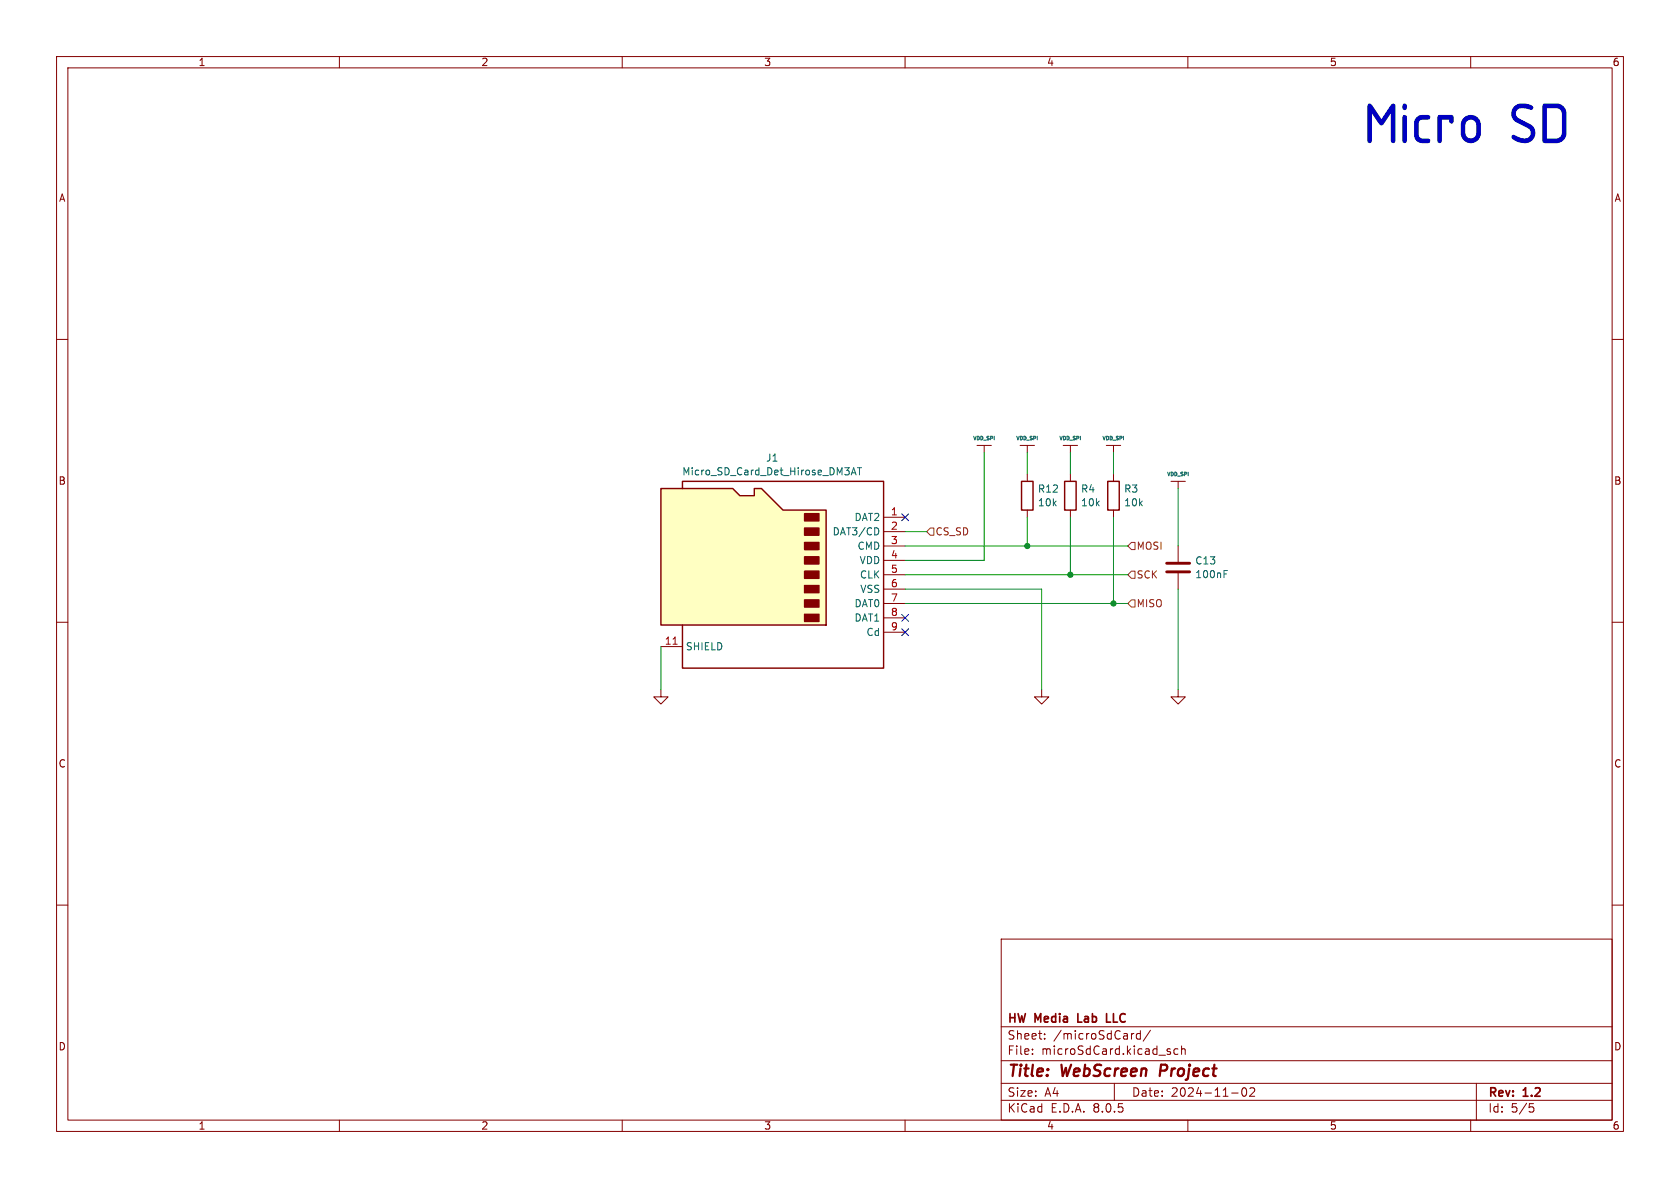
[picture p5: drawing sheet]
<svg xmlns="http://www.w3.org/2000/svg" width="297mm" height="210mm" viewBox="0 0 297 210" stroke-linecap="round" stroke-linejoin="round" font-family="sans-serif">
<g fill="none" stroke="#840000" stroke-width=".18">
<path d="M10 10h277v190h-277zM12 12h273v186h-273zM60 10v2M110 10v2M160 10v2M210 10v2M260 10v2M10 60h2M285 60h2M180.3 78.7h2.6M181.6 78.7v1.3M188 78.7h2.5"/>
<path d="M189.2 78.7v1.3M189.2 83.8v1.3M189.2 90.2v1.2M208.3 96.5v2.8M10 110h2M208.3 101.3v2.8M285 110h2M10 160h2M285 160h2M177 166h108v32h-108zM60 198v2M110 198v2"/>
<path d="M160 198v2M177 194.5h108M177 191.5h108M177 187.5h108M177 181.5h108M182.5 186.3v.1M182.5 185.5v.1M184.7 183.6v.1M184.7 182.8v.1M197 191.5v3M200.3 182.7h.2M201.6 182.8l-.4-.1-.3 .3v.4l.1 .2h.6"/>
<path d="M201.6 182.2v1.5M203.4 182.1l-1.3 2M206.5 185.9l.4 .1 .1 .2-.3 .2h-.2M206.5 185.4l.4 .1M208.2 185.5l-.4-.1-.3 .3v.4l.2 .2h.5M208.9 185.5l.2-.1 .4 .1v.9M208.9 184.9v1.5M210 198v2M217.7 193.2h1.2M219.7 192.4l.2-.1a.81 .81 0 0 1 .6 .6 .81 .81 0 0 1-.3 .8l-.2 .1a.81 .81 0 0 1-.3-1.4zM221 192.4l.5-.1 .2 .1 .1 .3-.9 1.1h.9M260 198v2"/>
<path d="M261 191.5v6.5M270.4 195.1h.7M270.5 195.7h.4l.3 .3-.2 .5-.5 .1"/>
</g>
<path d="M205.3 188.2l-.3 2" fill="none" stroke="#840000" stroke-width=".4"/>
<path d="M190.6 179.2v1.5h.7M195.6 179.2v1.5h.7" fill="none" stroke="#840000" stroke-width=".3"/>
<path d="M188.2 85.1h2v5.1h-2z" fill="none" stroke="#840000" stroke-width=".25"/>
<path d="M206.2 99.6h4.1M206.2 101.1h4.1" fill="none" stroke="#840000" stroke-width=".51"/>
<path d="M216.4 101.5h.4M216.4 100.9h.6" fill="none" stroke="#006464" stroke-width=".18"/>
<path d="M116.8 86.4h12.7l1.3 1.2h2.5v-1.2h1.3l3.8 3.8h7.6v20.3h-29.2z" fill="#ffffc2"/>
<g fill="#840000" stroke="#840000" stroke-width=".25">
<path d="M142.2 108.6h2.6v1.3h-2.6z"/>
<path d="M142.2 106h2.6v1.3h-2.6z"/>
<path d="M142.2 103.5h2.6v1.3h-2.6z"/>
<path d="M142.2 101h2.6v1.2h-2.6z"/>
<path d="M142.2 98.4h2.6v1.3h-2.6z"/>
<path d="M142.2 95.9h2.6v1.3h-2.6z"/>
<path d="M142.2 93.3h2.6v1.3h-2.6z"/>
<path d="M142.2 90.8h2.6v1.3h-2.6z"/>
</g>
<path d="M116.8 86.4h12.7l1.3 1.2h2.5v-1.2h1.3l3.8 3.8h7.6v20.3h-29.2zM120.6 86.4v-1.3h35.6v33h-35.6v-7.6M180.6 85.1h2v5.1h-2zM195.8 85.1h2.1v5.1h-2.1z" fill="none" stroke="#840000" stroke-width=".25"/>
<g fill="none" stroke="#840000" stroke-width=".18">
<path d="M172.7 78.7h2.6M174 78.7v1.3M195.6 78.7h2.5M196.8 78.7v1.3M156.2 91.4h3.8M156.2 94h3.8M156.2 96.5h3.8M156.2 99.1h3.8M181.6 83.8v1.3M181.6 90.2v1.2M196.8 83.8v1.3M196.8 90.2v1.2"/>
<path d="M207 85.1h2.5M208.3 85.1v1.3M116.8 114.3h3.8M156.2 101.6h3.8M156.2 104.1h3.8M156.2 106.7h3.8M156.2 109.2h3.8M156.2 111.8h3.8M116.8 121.9v1.3h1.3l-1.3 1.3-1.2-1.3h1.2M184.1 121.9v1.3h1.3l-1.3 1.3-1.2-1.3h1.2M208.3 121.9v1.3h1.2l-1.2 1.3-1.3-1.3h1.3"/>
</g>
<path d="M119 113.9h.7" fill="none" stroke="#a90000" stroke-width=".18"/>
<path d="M150.5 83.9l.4-1.2 .4 1.2M150.6 83.6h.6M151.6 82.7h.7M151.9 82.7v1.2M155.1 93.4l.3 .4-.3 .7" fill="none" stroke="#006464" stroke-width=".18"/>
<path d="M164.5 93.3h.6v1.3h-.6l-.7-.6zM200 95.9h.7v1.3h-.7l-.6-.7zM200 106h.7v1.3h-.7l-.6-.6zM200 101h.7v1.2h-.7l-.6-.6z" fill="none" stroke="#725600" stroke-width=".18"/>
<g fill="none" stroke="#009600" stroke-width=".18">
<path d="M160 96.5h39.4M160 94h3.8M174 80v19.1h-14M181.6 80v3.8M181.6 91.4v5.1M189.2 80v3.8M189.2 91.4v10.2M196.8 80v3.8M196.8 91.4v15.3M208.3 86.4v10.1M116.8 114.3v7.6M160 106.7h39.4"/>
<path d="M160 101.6h39.4M160 104.1h24.1v17.8M208.3 104.1v17.8"/>
</g>
<path d="M159.4 90.8l1.2 1.2M160.6 90.8l-1.2 1.2M159.4 111.2l1.2 1.2M159.4 108.6l1.2 1.2M160.6 111.2l-1.2 1.2M160.6 108.6l-1.2 1.2" fill="none" stroke="#000084" stroke-width=".18"/>
<g fill="#009600" stroke="#009600" stroke-width=".18">
<circle cx="196.8" cy="106.7" r=".46"/>
<circle cx="181.6" cy="96.5" r=".46"/>
<circle cx="189.2" cy="101.6" r=".46"/>
</g>
<text font-size="10.6" fill="#0000c2" x="241" y="26.6">MicroSD</text>
<g font-size="2.8" fill="#840000">
<text x="178" y="190.9">Title:</text>
<text x="187.7" y="190.9">WebScreen</text>
<text x="205.9" y="190.9">Project</text>
</g>
<g font-size="2.1" fill="#840000">
<text x="178" y="184">Sheet:</text>
<text x="178" y="181.2">HW</text>
<text x="183" y="181.2">Media</text>
<text x="186.2" y="184">/microSdCard/</text>
<text x="191.2" y="181.2">Lab</text>
<text x="196.9" y="181.2">LLC</text>
<text x="178" y="186.7">File:</text>
<text x="184.1" y="186.7">microSdCard.kicad_sch</text>
<text x="178" y="196.9">KiCad</text>
<text x="178" y="194.1">Size:</text>
<text x="184.7" y="194.1">A4</text>
<text x="185.7" y="196.9">E.D.A.</text>
<text x="193.3" y="196.9">8.0.5</text>
<text x="200" y="194.1">Date:</text>
<text x="207" y="194.1">2024-11-02</text>
<text x="263" y="194.3">Rev:</text>
<text x="263" y="196.9">Id:</text>
<text x="267.1" y="196.9">5/5</text>
<text x="269.4" y="194.3">1.2</text>
</g>
<g font-size="1.8" fill="#840000">
<text x="35" y="11.9">1</text>
<text x="85" y="11.9">2</text>
<text x="135" y="11.9">3</text>
<text x="185" y="11.9">4</text>
<text x="235" y="11.9">5</text>
<text x="285" y="11.9">6</text>
<text x="10.3" y="35.9">A</text>
<text x="285.3" y="35.9">A</text>
<text x="10.3" y="85.9">B</text>
<text x="285.3" y="85.9">B</text>
<text x="10.3" y="135.9">C</text>
<text x="285.3" y="135.9">C</text>
<text x="10.3" y="185.9">D</text>
<text x="285.3" y="185.9">D</text>
<text x="35" y="199.9">1</text>
<text x="85" y="199.9">2</text>
<text x="135" y="199.9">3</text>
<text x="185" y="199.9">4</text>
<text x="235" y="199.9">5</text>
<text x="285" y="199.9">6</text>
</g>
<g font-size="1.8" fill="#006464">
<text x="135.3" y="81.8">J1</text>
<text x="120.5" y="84.2">Micro_SD_Card_Det_Hirose_DM3AT</text>
<text x="183.4" y="89.7">10k</text>
<text x="183.4" y="87.3">R12</text>
<text x="191" y="87.3">R4</text>
<text x="191" y="89.7">10k</text>
<text x="198.6" y="87.3">R3</text>
<text x="198.6" y="89.7">10k</text>
<text x="147.1" y="94.8">DAT3/CD</text>
<text x="151" y="92.3">DAT2</text>
<text x="151.5" y="97.4">CMD</text>
<text x="151.9" y="99.9">VDD</text>
<text x="211.2" y="100">C13</text>
<text x="151" y="107.5">DAT0</text>
<text x="151.9" y="102.5">CLK</text>
<text x="152" y="105">VSS</text>
<text x="211.2" y="102.4">100nF</text>
<text x="151" y="110.1">DAT1</text>
<text x="153.1" y="112.6">Cd</text>
<text x="121.2" y="115.2">SHIELD</text>
</g>
<g font-size="1.8" fill="#a90000">
<text x="157.4" y="91.2">1</text>
<text x="157.4" y="93.7">2</text>
<text x="157.4" y="96.3">3</text>
<text x="157.4" y="98.8">4</text>
<text x="157.4" y="101.3">5</text>
<text x="157.4" y="103.9">6</text>
<text x="157.4" y="106.4">7</text>
<text x="157.4" y="109">8</text>
<text x="157.4" y="111.5">9</text>
<text x="117.4" y="114">11</text>
</g>
<g font-size="1.8" fill="#725600">
<text x="165.3" y="94.8">CS_SD</text>
<text x="200.9" y="97.4">MOSI</text>
<text x="200.9" y="107.5">MISO</text>
<text x="200.9" y="102.5">SCK</text>
</g>
<g font-size=".9" fill="#006464">
<text x="171.9" y="78">VDD_SPI</text>
<text x="179.5" y="78">VDD_SPI</text>
<text x="187.1" y="78">VDD_SPI</text>
<text x="194.8" y="78">VDD_SPI</text>
<text x="206.2" y="84.4">VDD_SPI</text>
</g>
</svg>
